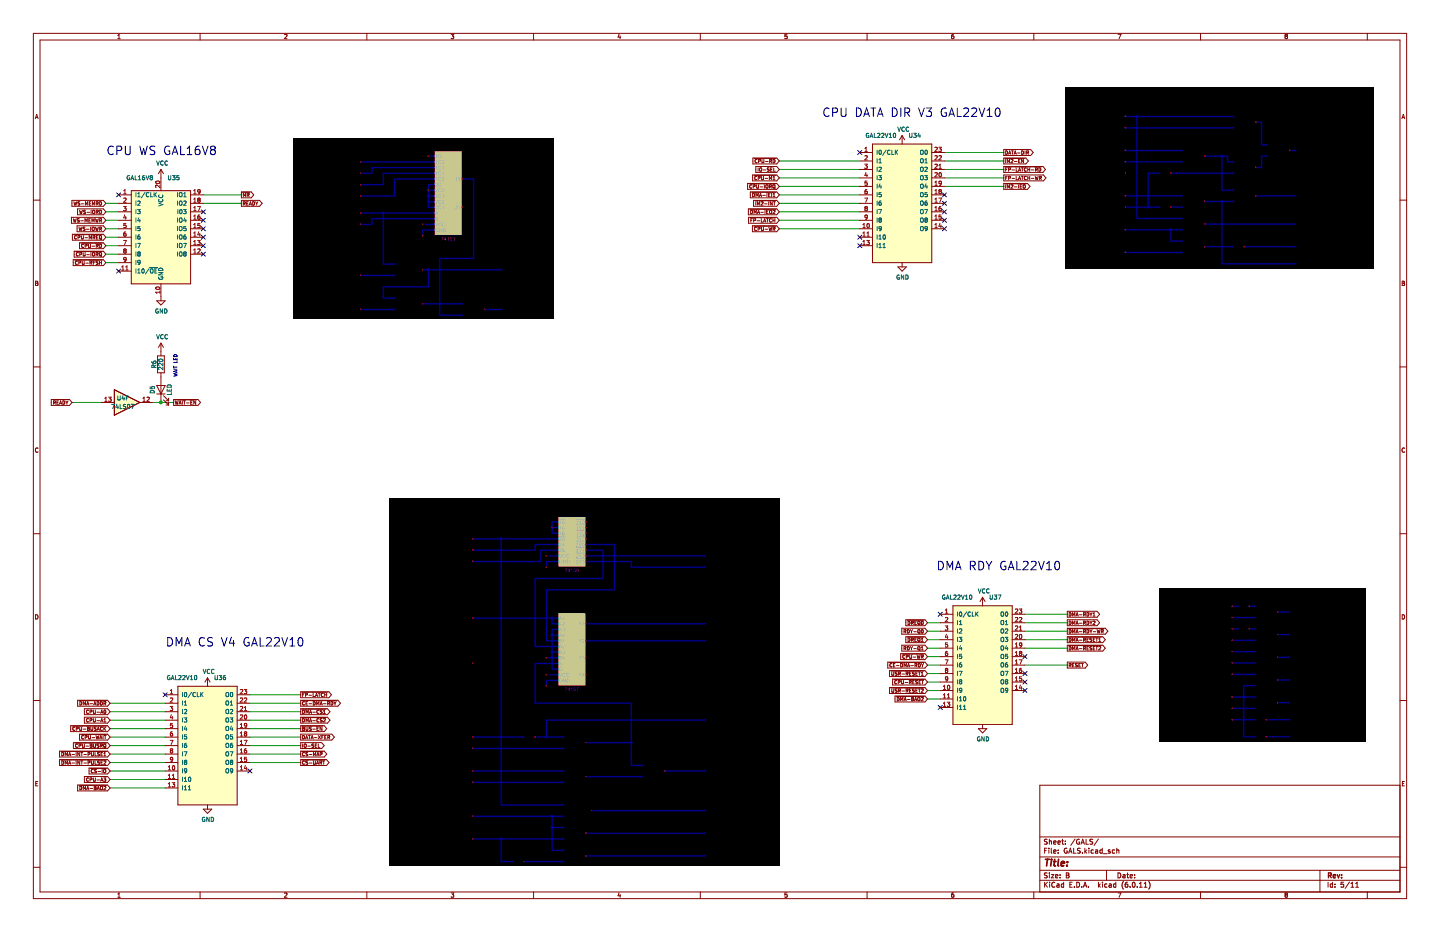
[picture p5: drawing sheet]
(kicad_sch (version 20211123) (generator eeschema)

 (paper "B")

 (lib_symbols
  (symbol "74xx:74LS07" (pin_names (offset 1.016)) (in_bom yes) (on_board yes)
   (property "Reference" "U" (id 0) (at 0 1.27 0) (effects (font (size 1.27 1.27))))
   (property "Value" "74LS07" (id 1) (at 0 -1.27 0) (effects (font (size 1.27 1.27))))
   (property "Footprint" "" (id 2) (at 0 0 0) (effects (font (size 1.27 1.27)) hide))
   (property "Datasheet" "www.ti.com/lit/ds/symlink/sn74ls07.pdf" (id 3) (at 0 0 0) (effects (font (size 1.27 1.27)) hide))
   (property "ki_locked" "" (id 4) (at 0 0 0) (effects (font (size 1.27 1.27))))
   (symbol "74LS07_1_0"
    (polyline (pts (xy -3.81 3.81) (xy -3.81 -3.81) (xy 3.81 0) (xy -3.81 3.81)) (stroke (width 0.254) (type default) (color 0 0 0 0)) (fill (type background)))
    (pin input line (at -7.62 0 0) (length 3.81) (name "~" (effects (font (size 1.27 1.27)))) (number "1" (effects (font (size 1.27 1.27)))))
    (pin open_collector line (at 7.62 0 180) (length 3.81) (name "~" (effects (font (size 1.27 1.27)))) (number "2" (effects (font (size 1.27 1.27))))))
   (symbol "74LS07_2_0"
    (polyline (pts (xy -3.81 3.81) (xy -3.81 -3.81) (xy 3.81 0) (xy -3.81 3.81)) (stroke (width 0.254) (type default) (color 0 0 0 0)) (fill (type background)))
    (pin input line (at -7.62 0 0) (length 3.81) (name "~" (effects (font (size 1.27 1.27)))) (number "3" (effects (font (size 1.27 1.27)))))
    (pin open_collector line (at 7.62 0 180) (length 3.81) (name "~" (effects (font (size 1.27 1.27)))) (number "4" (effects (font (size 1.27 1.27))))))
   (symbol "74LS07_3_0"
    (polyline (pts (xy -3.81 3.81) (xy -3.81 -3.81) (xy 3.81 0) (xy -3.81 3.81)) (stroke (width 0.254) (type default) (color 0 0 0 0)) (fill (type background)))
    (pin input line (at -7.62 0 0) (length 3.81) (name "~" (effects (font (size 1.27 1.27)))) (number "5" (effects (font (size 1.27 1.27)))))
    (pin open_collector line (at 7.62 0 180) (length 3.81) (name "~" (effects (font (size 1.27 1.27)))) (number "6" (effects (font (size 1.27 1.27))))))
   (symbol "74LS07_4_0"
    (polyline (pts (xy -3.81 3.81) (xy -3.81 -3.81) (xy 3.81 0) (xy -3.81 3.81)) (stroke (width 0.254) (type default) (color 0 0 0 0)) (fill (type background)))
    (pin open_collector line (at 7.62 0 180) (length 3.81) (name "~" (effects (font (size 1.27 1.27)))) (number "8" (effects (font (size 1.27 1.27)))))
    (pin input line (at -7.62 0 0) (length 3.81) (name "~" (effects (font (size 1.27 1.27)))) (number "9" (effects (font (size 1.27 1.27))))))
   (symbol "74LS07_5_0"
    (polyline (pts (xy -3.81 3.81) (xy -3.81 -3.81) (xy 3.81 0) (xy -3.81 3.81)) (stroke (width 0.254) (type default) (color 0 0 0 0)) (fill (type background)))
    (pin open_collector line (at 7.62 0 180) (length 3.81) (name "~" (effects (font (size 1.27 1.27)))) (number "10" (effects (font (size 1.27 1.27)))))
    (pin input line (at -7.62 0 0) (length 3.81) (name "~" (effects (font (size 1.27 1.27)))) (number "11" (effects (font (size 1.27 1.27))))))
   (symbol "74LS07_6_0"
    (polyline (pts (xy -3.81 3.81) (xy -3.81 -3.81) (xy 3.81 0) (xy -3.81 3.81)) (stroke (width 0.254) (type default) (color 0 0 0 0)) (fill (type background)))
    (pin open_collector line (at 7.62 0 180) (length 3.81) (name "~" (effects (font (size 1.27 1.27)))) (number "12" (effects (font (size 1.27 1.27)))))
    (pin input line (at -7.62 0 0) (length 3.81) (name "~" (effects (font (size 1.27 1.27)))) (number "13" (effects (font (size 1.27 1.27))))))
   (symbol "74LS07_7_0"
    (pin power_in line (at 0 12.7 270) (length 5.08) (name "VCC" (effects (font (size 1.27 1.27)))) (number "14" (effects (font (size 1.27 1.27)))))
    (pin power_in line (at 0 -12.7 90) (length 5.08) (name "GND" (effects (font (size 1.27 1.27)))) (number "7" (effects (font (size 1.27 1.27))))))
   (symbol "74LS07_7_1"
    (rectangle (start -5.08 7.62) (end 5.08 -7.62) (stroke (width 0.254) (type default) (color 0 0 0 0)) (fill (type background)))))
  (symbol "Device:LED" (pin_numbers hide) (pin_names (offset 1.016) hide) (in_bom yes) (on_board yes)
   (property "Reference" "D" (id 0) (at 0 2.54 0) (effects (font (size 1.27 1.27))))
   (property "Value" "LED" (id 1) (at 0 -2.54 0) (effects (font (size 1.27 1.27))))
   (property "Footprint" "" (id 2) (at 0 0 0) (effects (font (size 1.27 1.27)) hide))
   (property "Datasheet" "~" (id 3) (at 0 0 0) (effects (font (size 1.27 1.27)) hide))
   (symbol "LED_0_1"
    (polyline (pts (xy -1.27 -1.27) (xy -1.27 1.27)) (stroke (width 0.254) (type default) (color 0 0 0 0)) (fill (type none)))
    (polyline (pts (xy -1.27 0) (xy 1.27 0)) (stroke (width 0) (type default) (color 0 0 0 0)) (fill (type none)))
    (polyline (pts (xy 1.27 -1.27) (xy 1.27 1.27) (xy -1.27 0) (xy 1.27 -1.27)) (stroke (width 0.254) (type default) (color 0 0 0 0)) (fill (type none)))
    (polyline (pts (xy -3.048 -0.762) (xy -4.572 -2.286) (xy -3.81 -2.286) (xy -4.572 -2.286) (xy -4.572 -1.524)) (stroke (width 0) (type default) (color 0 0 0 0)) (fill (type none)))
    (polyline (pts (xy -1.778 -0.762) (xy -3.302 -2.286) (xy -2.54 -2.286) (xy -3.302 -2.286) (xy -3.302 -1.524)) (stroke (width 0) (type default) (color 0 0 0 0)) (fill (type none))))
   (symbol "LED_1_1"
    (pin passive line (at -3.81 0 0) (length 2.54) (name "K" (effects (font (size 1.27 1.27)))) (number "1" (effects (font (size 1.27 1.27)))))
    (pin passive line (at 3.81 0 180) (length 2.54) (name "A" (effects (font (size 1.27 1.27)))) (number "2" (effects (font (size 1.27 1.27)))))))
  (symbol "Device:R" (pin_numbers hide) (pin_names (offset 0)) (in_bom yes) (on_board yes)
   (property "Reference" "R" (id 0) (at 2.032 0 90) (effects (font (size 1.27 1.27))))
   (property "Value" "R" (id 1) (at 0 0 90) (effects (font (size 1.27 1.27))))
   (property "Footprint" "" (id 2) (at -1.778 0 90) (effects (font (size 1.27 1.27)) hide))
   (property "Datasheet" "~" (id 3) (at 0 0 0) (effects (font (size 1.27 1.27)) hide))
   (symbol "R_0_1"
    (rectangle (start -1.016 -2.54) (end 1.016 2.54) (stroke (width 0.254) (type default) (color 0 0 0 0)) (fill (type none))))
   (symbol "R_1_1"
    (pin passive line (at 0 3.81 270) (length 1.27) (name "~" (effects (font (size 1.27 1.27)))) (number "1" (effects (font (size 1.27 1.27)))))
    (pin passive line (at 0 -3.81 90) (length 1.27) (name "~" (effects (font (size 1.27 1.27)))) (number "2" (effects (font (size 1.27 1.27)))))))
  (symbol "Logic_Programmable:GAL16V8" (pin_names (offset 1.016)) (in_bom yes) (on_board yes)
   (property "Reference" "U" (id 0) (at -8.89 16.51 0) (effects (font (size 1.27 1.27)) (justify left)))
   (property "Value" "GAL16V8" (id 1) (at 1.27 16.51 0) (effects (font (size 1.27 1.27)) (justify left)))
   (property "Footprint" "" (id 2) (at 0 0 0) (effects (font (size 1.27 1.27)) hide))
   (property "Datasheet" "" (id 3) (at 0 0 0) (effects (font (size 1.27 1.27)) hide))
   (symbol "GAL16V8_0_0"
    (pin power_in line (at 0 -17.78 90) (length 3.81) (name "GND" (effects (font (size 1.27 1.27)))) (number "10" (effects (font (size 1.27 1.27)))))
    (pin power_in line (at 0 17.78 270) (length 3.81) (name "VCC" (effects (font (size 1.27 1.27)))) (number "20" (effects (font (size 1.27 1.27))))))
   (symbol "GAL16V8_0_1"
    (rectangle (start -8.89 13.97) (end 8.89 -13.97) (stroke (width 0.254) (type default) (color 0 0 0 0)) (fill (type background))))
   (symbol "GAL16V8_1_1"
    (pin input line (at -12.7 12.7 0) (length 3.81) (name "I1/CLK" (effects (font (size 1.27 1.27)))) (number "1" (effects (font (size 1.27 1.27)))))
    (pin input line (at -12.7 -10.16 0) (length 3.81) (name "I10/~{OE}" (effects (font (size 1.27 1.27)))) (number "11" (effects (font (size 1.27 1.27)))))
    (pin tri_state line (at 12.7 -5.08 180) (length 3.81) (name "IO8" (effects (font (size 1.27 1.27)))) (number "12" (effects (font (size 1.27 1.27)))))
    (pin tri_state line (at 12.7 -2.54 180) (length 3.81) (name "IO7" (effects (font (size 1.27 1.27)))) (number "13" (effects (font (size 1.27 1.27)))))
    (pin tri_state line (at 12.7 0 180) (length 3.81) (name "IO6" (effects (font (size 1.27 1.27)))) (number "14" (effects (font (size 1.27 1.27)))))
    (pin tri_state line (at 12.7 2.54 180) (length 3.81) (name "IO5" (effects (font (size 1.27 1.27)))) (number "15" (effects (font (size 1.27 1.27)))))
    (pin tri_state line (at 12.7 5.08 180) (length 3.81) (name "IO4" (effects (font (size 1.27 1.27)))) (number "16" (effects (font (size 1.27 1.27)))))
    (pin tri_state line (at 12.7 7.62 180) (length 3.81) (name "I03" (effects (font (size 1.27 1.27)))) (number "17" (effects (font (size 1.27 1.27)))))
    (pin tri_state line (at 12.7 10.16 180) (length 3.81) (name "IO2" (effects (font (size 1.27 1.27)))) (number "18" (effects (font (size 1.27 1.27)))))
    (pin tri_state line (at 12.7 12.7 180) (length 3.81) (name "IO1" (effects (font (size 1.27 1.27)))) (number "19" (effects (font (size 1.27 1.27)))))
    (pin input line (at -12.7 10.16 0) (length 3.81) (name "I2" (effects (font (size 1.27 1.27)))) (number "2" (effects (font (size 1.27 1.27)))))
    (pin input line (at -12.7 7.62 0) (length 3.81) (name "I3" (effects (font (size 1.27 1.27)))) (number "3" (effects (font (size 1.27 1.27)))))
    (pin input line (at -12.7 5.08 0) (length 3.81) (name "I4" (effects (font (size 1.27 1.27)))) (number "4" (effects (font (size 1.27 1.27)))))
    (pin input line (at -12.7 2.54 0) (length 3.81) (name "I5" (effects (font (size 1.27 1.27)))) (number "5" (effects (font (size 1.27 1.27)))))
    (pin input line (at -12.7 0 0) (length 3.81) (name "I6" (effects (font (size 1.27 1.27)))) (number "6" (effects (font (size 1.27 1.27)))))
    (pin input line (at -12.7 -2.54 0) (length 3.81) (name "I7" (effects (font (size 1.27 1.27)))) (number "7" (effects (font (size 1.27 1.27)))))
    (pin input line (at -12.7 -5.08 0) (length 3.81) (name "I8" (effects (font (size 1.27 1.27)))) (number "8" (effects (font (size 1.27 1.27)))))
    (pin input line (at -12.7 -7.62 0) (length 3.81) (name "I9" (effects (font (size 1.27 1.27)))) (number "9" (effects (font (size 1.27 1.27)))))))
  (symbol "gal22v10:GAL22V10" (pin_names (offset 1.016)) (in_bom yes) (on_board yes)
   (property "Reference" "U" (id 0) (at -8.89 19.05 0) (effects (font (size 1.27 1.27)) (justify left)))
   (property "Value" "GAL22V10" (id 1) (at -1.27 19.05 0) (effects (font (size 1.27 1.27)) (justify left)))
   (property "Footprint" "" (id 2) (at 0 0 0) (effects (font (size 1.27 1.27)) hide))
   (property "Datasheet" "" (id 3) (at 0 0 0) (effects (font (size 1.27 1.27)) hide))
   (symbol "GAL22V10_0_1"
    (rectangle (start -8.89 -17.78) (end 8.89 17.78) (stroke (width 0.254) (type default) (color 0 0 0 0)) (fill (type background))))
   (symbol "GAL22V10_1_1"
    (pin input line (at -12.7 15.24 0) (length 3.81) (name "I0/CLK" (effects (font (size 1.27 1.27)))) (number "1" (effects (font (size 1.27 1.27)))))
    (pin input line (at -12.7 -7.62 0) (length 3.81) (name "I9" (effects (font (size 1.27 1.27)))) (number "10" (effects (font (size 1.27 1.27)))))
    (pin input line (at -12.7 -10.16 0) (length 3.81) (name "I10" (effects (font (size 1.27 1.27)))) (number "11" (effects (font (size 1.27 1.27)))))
    (pin power_in line (at 0 -17.78 90) (length 0) hide (name "GND" (effects (font (size 1.27 1.27)))) (number "12" (effects (font (size 1.27 1.27)))))
    (pin input line (at -12.7 -12.7 0) (length 3.81) (name "I11" (effects (font (size 1.27 1.27)))) (number "13" (effects (font (size 1.27 1.27)))))
    (pin output line (at 12.7 -7.62 180) (length 3.81) (name "O9" (effects (font (size 1.27 1.27)))) (number "14" (effects (font (size 1.27 1.27)))))
    (pin output line (at 12.7 -5.08 180) (length 3.81) (name "O8" (effects (font (size 1.27 1.27)))) (number "15" (effects (font (size 1.27 1.27)))))
    (pin output line (at 12.7 -2.54 180) (length 3.81) (name "O7" (effects (font (size 1.27 1.27)))) (number "16" (effects (font (size 1.27 1.27)))))
    (pin output line (at 12.7 0 180) (length 3.81) (name "O6" (effects (font (size 1.27 1.27)))) (number "17" (effects (font (size 1.27 1.27)))))
    (pin output line (at 12.7 2.54 180) (length 3.81) (name "O5" (effects (font (size 1.27 1.27)))) (number "18" (effects (font (size 1.27 1.27)))))
    (pin output line (at 12.7 5.08 180) (length 3.81) (name "O4" (effects (font (size 1.27 1.27)))) (number "19" (effects (font (size 1.27 1.27)))))
    (pin input line (at -12.7 12.7 0) (length 3.81) (name "I1" (effects (font (size 1.27 1.27)))) (number "2" (effects (font (size 1.27 1.27)))))
    (pin output line (at 12.7 7.62 180) (length 3.81) (name "O3" (effects (font (size 1.27 1.27)))) (number "20" (effects (font (size 1.27 1.27)))))
    (pin output line (at 12.7 10.16 180) (length 3.81) (name "O2" (effects (font (size 1.27 1.27)))) (number "21" (effects (font (size 1.27 1.27)))))
    (pin output line (at 12.7 12.7 180) (length 3.81) (name "O1" (effects (font (size 1.27 1.27)))) (number "22" (effects (font (size 1.27 1.27)))))
    (pin output line (at 12.7 15.24 180) (length 3.81) (name "O0" (effects (font (size 1.27 1.27)))) (number "23" (effects (font (size 1.27 1.27)))))
    (pin power_in line (at 0 17.78 270) (length 0) hide (name "VCC" (effects (font (size 1.27 1.27)))) (number "24" (effects (font (size 1.27 1.27)))))
    (pin input line (at -12.7 10.16 0) (length 3.81) (name "I2" (effects (font (size 1.27 1.27)))) (number "3" (effects (font (size 1.27 1.27)))))
    (pin input line (at -12.7 7.62 0) (length 3.81) (name "I3" (effects (font (size 1.27 1.27)))) (number "4" (effects (font (size 1.27 1.27)))))
    (pin input line (at -12.7 5.08 0) (length 3.81) (name "I4" (effects (font (size 1.27 1.27)))) (number "5" (effects (font (size 1.27 1.27)))))
    (pin input line (at -12.7 2.54 0) (length 3.81) (name "I5" (effects (font (size 1.27 1.27)))) (number "6" (effects (font (size 1.27 1.27)))))
    (pin input line (at -12.7 0 0) (length 3.81) (name "I6" (effects (font (size 1.27 1.27)))) (number "7" (effects (font (size 1.27 1.27)))))
    (pin input line (at -12.7 -2.54 0) (length 3.81) (name "I7" (effects (font (size 1.27 1.27)))) (number "8" (effects (font (size 1.27 1.27)))))
    (pin input line (at -12.7 -5.08 0) (length 3.81) (name "I8" (effects (font (size 1.27 1.27)))) (number "9" (effects (font (size 1.27 1.27)))))))
  (symbol "power:GND" (power) (pin_names (offset 0)) (in_bom yes) (on_board yes)
   (property "Reference" "#PWR" (id 0) (at 0 -6.35 0) (effects (font (size 1.27 1.27)) hide))
   (property "Value" "GND" (id 1) (at 0 -3.81 0) (effects (font (size 1.27 1.27))))
   (property "Footprint" "" (id 2) (at 0 0 0) (effects (font (size 1.27 1.27)) hide))
   (property "Datasheet" "" (id 3) (at 0 0 0) (effects (font (size 1.27 1.27)) hide))
   (symbol "GND_0_1"
    (polyline (pts (xy 0 0) (xy 0 -1.27) (xy 1.27 -1.27) (xy 0 -2.54) (xy -1.27 -1.27) (xy 0 -1.27)) (stroke (width 0) (type default) (color 0 0 0 0)) (fill (type none))))
   (symbol "GND_1_1"
    (pin power_in line (at 0 0 270) (length 0) hide (name "GND" (effects (font (size 1.27 1.27)))) (number "1" (effects (font (size 1.27 1.27)))))))
  (symbol "power:VCC" (power) (pin_names (offset 0)) (in_bom yes) (on_board yes)
   (property "Reference" "#PWR" (id 0) (at 0 -3.81 0) (effects (font (size 1.27 1.27)) hide))
   (property "Value" "VCC" (id 1) (at 0 3.81 0) (effects (font (size 1.27 1.27))))
   (property "Footprint" "" (id 2) (at 0 0 0) (effects (font (size 1.27 1.27)) hide))
   (property "Datasheet" "" (id 3) (at 0 0 0) (effects (font (size 1.27 1.27)) hide))
   (symbol "VCC_0_1"
    (polyline (pts (xy -0.762 1.27) (xy 0 2.54)) (stroke (width 0) (type default) (color 0 0 0 0)) (fill (type none)))
    (polyline (pts (xy 0 0) (xy 0 2.54)) (stroke (width 0) (type default) (color 0 0 0 0)) (fill (type none)))
    (polyline (pts (xy 0 2.54) (xy 0.762 1.27)) (stroke (width 0) (type default) (color 0 0 0 0)) (fill (type none))))
   (symbol "VCC_1_1"
    (pin power_in line (at 0 0 90) (length 0) hide (name "VCC" (effects (font (size 1.27 1.27)))) (number "1" (effects (font (size 1.27 1.27))))))))

 (junction (at 48.26 120.65) (diameter 0) (color 0 0 0 0))

 (no_connect (at 35.56 58.42))
 (no_connect (at 281.94 212.09))
 (no_connect (at 257.81 73.66))
 (no_connect (at 60.96 76.2))
 (no_connect (at 74.93 231.14))
 (no_connect (at 307.34 196.85))
 (no_connect (at 283.21 63.5))
 (no_connect (at 257.81 45.72))
 (no_connect (at 49.53 208.28))
 (no_connect (at 60.96 71.12))
 (no_connect (at 307.34 204.47))
 (no_connect (at 283.21 58.42))
 (no_connect (at 60.96 73.66))
 (no_connect (at 35.56 81.28))
 (no_connect (at 60.96 66.04))
 (no_connect (at 307.34 207.01))
 (no_connect (at 257.81 71.12))
 (no_connect (at 283.21 68.58))
 (no_connect (at 283.21 66.04))
 (no_connect (at 307.34 201.93))
 (no_connect (at 283.21 60.96))
 (no_connect (at 281.94 184.15))
 (no_connect (at 60.96 63.5))
 (no_connect (at 60.96 68.58))

 (wire (pts (xy 74.93 223.52) (xy 90.17 223.52)) (stroke (width 0) (type default) (color 0 0 0 0)))
 (wire (pts (xy 233.68 50.8) (xy 257.81 50.8)) (stroke (width 0) (type default) (color 0 0 0 0)))
 (wire (pts (xy 307.34 184.15) (xy 320.04 184.15)) (stroke (width 0) (type default) (color 0 0 0 0)))
 (wire (pts (xy 74.93 208.28) (xy 90.17 208.28)) (stroke (width 0) (type default) (color 0 0 0 0)))
 (wire (pts (xy 278.13 189.23) (xy 281.94 189.23)) (stroke (width 0) (type default) (color 0 0 0 0)))
 (wire (pts (xy 74.93 218.44) (xy 90.17 218.44)) (stroke (width 0) (type default) (color 0 0 0 0)))
 (wire (pts (xy 74.93 215.9) (xy 90.17 215.9)) (stroke (width 0) (type default) (color 0 0 0 0)))
 (wire (pts (xy 233.68 66.04) (xy 257.81 66.04)) (stroke (width 0) (type default) (color 0 0 0 0)))
 (wire (pts (xy 307.34 194.31) (xy 320.04 194.31)) (stroke (width 0) (type default) (color 0 0 0 0)))
 (wire (pts (xy 31.75 60.96) (xy 35.56 60.96)) (stroke (width 0) (type default) (color 0 0 0 0)))
 (wire (pts (xy 45.72 120.65) (xy 48.26 120.65)) (stroke (width 0) (type default) (color 0 0 0 0)))
 (wire (pts (xy 74.93 210.82) (xy 90.17 210.82)) (stroke (width 0) (type default) (color 0 0 0 0)))
 (wire (pts (xy 283.21 45.72) (xy 300.99 45.72)) (stroke (width 0) (type default) (color 0 0 0 0)))
 (wire (pts (xy 257.81 58.42) (xy 233.68 58.42)) (stroke (width 0) (type default) (color 0 0 0 0)))
 (wire (pts (xy 33.02 213.36) (xy 49.53 213.36)) (stroke (width 0) (type default) (color 0 0 0 0)))
 (wire (pts (xy 60.96 60.96) (xy 72.39 60.96)) (stroke (width 0) (type default) (color 0 0 0 0)))
 (wire (pts (xy 307.34 191.77) (xy 320.04 191.77)) (stroke (width 0) (type default) (color 0 0 0 0)))
 (wire (pts (xy 233.68 48.26) (xy 257.81 48.26)) (stroke (width 0) (type default) (color 0 0 0 0)))
 (wire (pts (xy 278.13 201.93) (xy 281.94 201.93)) (stroke (width 0) (type default) (color 0 0 0 0)))
 (wire (pts (xy 278.13 186.69) (xy 281.94 186.69)) (stroke (width 0) (type default) (color 0 0 0 0)))
 (wire (pts (xy 33.02 220.98) (xy 49.53 220.98)) (stroke (width 0) (type default) (color 0 0 0 0)))
 (wire (pts (xy 307.34 199.39) (xy 320.04 199.39)) (stroke (width 0) (type default) (color 0 0 0 0)))
 (wire (pts (xy 33.02 210.82) (xy 49.53 210.82)) (stroke (width 0) (type default) (color 0 0 0 0)))
 (wire (pts (xy 278.13 191.77) (xy 281.94 191.77)) (stroke (width 0) (type default) (color 0 0 0 0)))
 (wire (pts (xy 257.81 68.58) (xy 233.68 68.58)) (stroke (width 0) (type default) (color 0 0 0 0)))
 (wire (pts (xy 31.75 76.2) (xy 35.56 76.2)) (stroke (width 0) (type default) (color 0 0 0 0)))
 (wire (pts (xy 283.21 53.34) (xy 300.99 53.34)) (stroke (width 0) (type default) (color 0 0 0 0)))
 (wire (pts (xy 233.68 55.88) (xy 257.81 55.88)) (stroke (width 0) (type default) (color 0 0 0 0)))
 (wire (pts (xy 33.02 226.06) (xy 49.53 226.06)) (stroke (width 0) (type default) (color 0 0 0 0)))
 (wire (pts (xy 21.59 120.65) (xy 30.48 120.65)) (stroke (width 0) (type default) (color 0 0 0 0)))
 (wire (pts (xy 33.02 236.22) (xy 49.53 236.22)) (stroke (width 0) (type default) (color 0 0 0 0)))
 (wire (pts (xy 283.21 48.26) (xy 300.99 48.26)) (stroke (width 0) (type default) (color 0 0 0 0)))
 (wire (pts (xy 52.07 120.65) (xy 48.26 120.65)) (stroke (width 0) (type default) (color 0 0 0 0)))
 (wire (pts (xy 283.21 50.8) (xy 300.99 50.8)) (stroke (width 0) (type default) (color 0 0 0 0)))
 (wire (pts (xy 278.13 207.01) (xy 281.94 207.01)) (stroke (width 0) (type default) (color 0 0 0 0)))
 (wire (pts (xy 33.02 233.68) (xy 49.53 233.68)) (stroke (width 0) (type default) (color 0 0 0 0)))
 (wire (pts (xy 307.34 189.23) (xy 320.04 189.23)) (stroke (width 0) (type default) (color 0 0 0 0)))
 (wire (pts (xy 74.93 226.06) (xy 90.17 226.06)) (stroke (width 0) (type default) (color 0 0 0 0)))
 (wire (pts (xy 33.02 215.9) (xy 49.53 215.9)) (stroke (width 0) (type default) (color 0 0 0 0)))
 (wire (pts (xy 33.02 218.44) (xy 49.53 218.44)) (stroke (width 0) (type default) (color 0 0 0 0)))
 (wire (pts (xy 31.75 68.58) (xy 35.56 68.58)) (stroke (width 0) (type default) (color 0 0 0 0)))
 (wire (pts (xy 31.75 63.5) (xy 35.56 63.5)) (stroke (width 0) (type default) (color 0 0 0 0)))
 (wire (pts (xy 33.02 228.6) (xy 49.53 228.6)) (stroke (width 0) (type default) (color 0 0 0 0)))
 (wire (pts (xy 300.99 55.88) (xy 283.21 55.88)) (stroke (width 0) (type default) (color 0 0 0 0)))
 (wire (pts (xy 281.94 199.39) (xy 278.13 199.39)) (stroke (width 0) (type default) (color 0 0 0 0)))
 (wire (pts (xy 278.13 194.31) (xy 281.94 194.31)) (stroke (width 0) (type default) (color 0 0 0 0)))
 (wire (pts (xy 278.13 204.47) (xy 281.94 204.47)) (stroke (width 0) (type default) (color 0 0 0 0)))
 (wire (pts (xy 31.75 73.66) (xy 35.56 73.66)) (stroke (width 0) (type default) (color 0 0 0 0)))
 (wire (pts (xy 31.75 71.12) (xy 35.56 71.12)) (stroke (width 0) (type default) (color 0 0 0 0)))
 (wire (pts (xy 60.96 58.42) (xy 72.39 58.42)) (stroke (width 0) (type default) (color 0 0 0 0)))
 (wire (pts (xy 74.93 220.98) (xy 90.17 220.98)) (stroke (width 0) (type default) (color 0 0 0 0)))
 (wire (pts (xy 74.93 213.36) (xy 90.17 213.36)) (stroke (width 0) (type default) (color 0 0 0 0)))
 (wire (pts (xy 74.93 228.6) (xy 90.17 228.6)) (stroke (width 0) (type default) (color 0 0 0 0)))
 (wire (pts (xy 233.68 60.96) (xy 257.81 60.96)) (stroke (width 0) (type default) (color 0 0 0 0)))
 (wire (pts (xy 233.68 53.34) (xy 257.81 53.34)) (stroke (width 0) (type default) (color 0 0 0 0)))
 (wire (pts (xy 33.02 223.52) (xy 49.53 223.52)) (stroke (width 0) (type default) (color 0 0 0 0)))
 (wire (pts (xy 307.34 186.69) (xy 320.04 186.69)) (stroke (width 0) (type default) (color 0 0 0 0)))
 (wire (pts (xy 233.68 63.5) (xy 257.81 63.5)) (stroke (width 0) (type default) (color 0 0 0 0)))
 (wire (pts (xy 31.75 66.04) (xy 35.56 66.04)) (stroke (width 0) (type default) (color 0 0 0 0)))
 (wire (pts (xy 278.13 209.55) (xy 281.94 209.55)) (stroke (width 0) (type default) (color 0 0 0 0)))
 (wire (pts (xy 31.75 78.74) (xy 35.56 78.74)) (stroke (width 0) (type default) (color 0 0 0 0)))
 (wire (pts (xy 278.13 196.85) (xy 281.94 196.85)) (stroke (width 0) (type default) (color 0 0 0 0)))
 (wire (pts (xy 33.02 231.14) (xy 49.53 231.14)) (stroke (width 0) (type default) (color 0 0 0 0)))

 (image (at 365.76 53.34)
  (data))
 (image (at 175.26 204.47)
  (data))
 (image (at 127 68.58)
  (data))
 (image (at 378.46 199.39)
  (data))

 (text "DMA CS V4 GAL22V10" (at 49.53 194.31 0) (effects (font (size 2.54 2.54)) (justify left bottom)))
 (text "DMA RDY GAL22V10" (at 280.67 171.45 0) (effects (font (size 2.54 2.54)) (justify left bottom)))
 (text "CPU WS GAL16V8" (at 31.75 46.99 0) (effects (font (size 2.54 2.54)) (justify left bottom)))
 (text "CPU DATA DIR V3 GAL22V10" (at 246.38 35.56 0) (effects (font (size 2.54 2.54)) (justify left bottom)))
 (text "WAIT LED" (at 53.34 113.03 90) (effects (font (size 1.016 1.016)) (justify left bottom)))

 (global_label "~{CPU-BUSRQ}" (shape input) (at 33.02 223.52 180) (fields_autoplaced) (effects (font (size 1.016 1.016)) (justify right))
  (property "Intersheet References" "${INTERSHEET_REFS}" (id 0) (at 0 0 0) (effects (font (size 1.27 1.27)) hide)))
 (global_label "~{USR-RESET2}" (shape input) (at 278.13 207.01 180) (fields_autoplaced) (effects (font (size 1.016 1.016)) (justify right))
  (property "Intersheet References" "${INTERSHEET_REFS}" (id 0) (at 0 0 0) (effects (font (size 1.27 1.27)) hide)))
 (global_label "~{CE-DMA-RDY}" (shape input) (at 278.13 199.39 180) (fields_autoplaced) (effects (font (size 1.016 1.016)) (justify right))
  (property "Intersheet References" "${INTERSHEET_REFS}" (id 0) (at 0 0 0) (effects (font (size 1.27 1.27)) hide)))
 (global_label "~{DMA-RESET1}" (shape output) (at 320.04 191.77 0) (fields_autoplaced) (effects (font (size 1.016 1.016)) (justify left))
  (property "Intersheet References" "${INTERSHEET_REFS}" (id 0) (at 0 0 0) (effects (font (size 1.27 1.27)) hide)))
 (global_label "RESET" (shape output) (at 320.04 199.39 0) (fields_autoplaced) (effects (font (size 1.016 1.016)) (justify left))
  (property "Intersheet References" "${INTERSHEET_REFS}" (id 0) (at 0 0 0) (effects (font (size 1.27 1.27)) hide)))
 (global_label "~{FP-LATCH}" (shape output) (at 90.17 208.28 0) (fields_autoplaced) (effects (font (size 1.016 1.016)) (justify left))
  (property "Intersheet References" "${INTERSHEET_REFS}" (id 0) (at 0 0 0) (effects (font (size 1.27 1.27)) hide)))
 (global_label "~{CS-IO}" (shape input) (at 33.02 231.14 180) (fields_autoplaced) (effects (font (size 1.016 1.016)) (justify right))
  (property "Intersheet References" "${INTERSHEET_REFS}" (id 0) (at 0 0 0) (effects (font (size 1.27 1.27)) hide)))
 (global_label "~{BUS-EN}" (shape output) (at 90.17 218.44 0) (fields_autoplaced) (effects (font (size 1.016 1.016)) (justify left))
  (property "Intersheet References" "${INTERSHEET_REFS}" (id 0) (at 0 0 0) (effects (font (size 1.27 1.27)) hide)))
 (global_label "RDY-Q0" (shape input) (at 278.13 189.23 180) (fields_autoplaced) (effects (font (size 1.016 1.016)) (justify right))
  (property "Intersheet References" "${INTERSHEET_REFS}" (id 0) (at 0 0 0) (effects (font (size 1.27 1.27)) hide)))
 (global_label "~{IM2-INT}" (shape input) (at 233.68 60.96 180) (fields_autoplaced) (effects (font (size 1.016 1.016)) (justify right))
  (property "Intersheet References" "${INTERSHEET_REFS}" (id 0) (at 0 0 0) (effects (font (size 1.27 1.27)) hide)))
 (global_label "READY" (shape input) (at 21.59 120.65 180) (fields_autoplaced) (effects (font (size 1.016 1.016)) (justify right))
  (property "Intersheet References" "${INTERSHEET_REFS}" (id 0) (at 0 0 0) (effects (font (size 1.27 1.27)) hide)))
 (global_label "~{DMA-ADDR}" (shape input) (at 33.02 210.82 180) (fields_autoplaced) (effects (font (size 1.016 1.016)) (justify right))
  (property "Intersheet References" "${INTERSHEET_REFS}" (id 0) (at 0 0 0) (effects (font (size 1.27 1.27)) hide)))
 (global_label "~{CS-MAP}" (shape output) (at 90.17 226.06 0) (fields_autoplaced) (effects (font (size 1.016 1.016)) (justify left))
  (property "Intersheet References" "${INTERSHEET_REFS}" (id 0) (at 0 0 0) (effects (font (size 1.27 1.27)) hide)))
 (global_label "~{DMA-BAO2}" (shape input) (at 33.02 236.22 180) (fields_autoplaced) (effects (font (size 1.016 1.016)) (justify right))
  (property "Intersheet References" "${INTERSHEET_REFS}" (id 0) (at 22.9359 236.1565 0) (effects (font (size 1.016 1.016)) (justify right) hide)))
 (global_label "~{CS-UART}" (shape output) (at 90.17 228.6 0) (fields_autoplaced) (effects (font (size 1.016 1.016)) (justify left))
  (property "Intersheet References" "${INTERSHEET_REFS}" (id 0) (at 0 0 0) (effects (font (size 1.27 1.27)) hide)))
 (global_label "~{DMA-IEI1}" (shape input) (at 233.68 58.42 180) (fields_autoplaced) (effects (font (size 1.016 1.016)) (justify right))
  (property "Intersheet References" "${INTERSHEET_REFS}" (id 0) (at 0 0 0) (effects (font (size 1.27 1.27)) hide)))
 (global_label "~{DMA-RDY-WR}" (shape output) (at 320.04 189.23 0) (fields_autoplaced) (effects (font (size 1.016 1.016)) (justify left))
  (property "Intersheet References" "${INTERSHEET_REFS}" (id 0) (at 0 0 0) (effects (font (size 1.27 1.27)) hide)))
 (global_label "~{CPU-RD}" (shape input) (at 31.75 73.66 180) (fields_autoplaced) (effects (font (size 1.016 1.016)) (justify right))
  (property "Intersheet References" "${INTERSHEET_REFS}" (id 0) (at 0 0 0) (effects (font (size 1.27 1.27)) hide)))
 (global_label "~{DMA-INT-PULSE1}" (shape input) (at 33.02 226.06 180) (fields_autoplaced) (effects (font (size 1.016 1.016)) (justify right))
  (property "Intersheet References" "${INTERSHEET_REFS}" (id 0) (at 0 0 0) (effects (font (size 1.27 1.27)) hide)))
 (global_label "WS-MEMWR" (shape input) (at 31.75 66.04 180) (fields_autoplaced) (effects (font (size 1.016 1.016)) (justify right))
  (property "Intersheet References" "${INTERSHEET_REFS}" (id 0) (at 0 0 0) (effects (font (size 1.27 1.27)) hide)))
 (global_label "~{CPU-RFSH}" (shape input) (at 31.75 78.74 180) (fields_autoplaced) (effects (font (size 1.016 1.016)) (justify right))
  (property "Intersheet References" "${INTERSHEET_REFS}" (id 0) (at 0 0 0) (effects (font (size 1.27 1.27)) hide)))
 (global_label "~{DMA-BAO2}" (shape input) (at 278.13 209.55 180) (fields_autoplaced) (effects (font (size 1.016 1.016)) (justify right))
  (property "Intersheet References" "${INTERSHEET_REFS}" (id 0) (at 0 0 0) (effects (font (size 1.27 1.27)) hide)))
 (global_label "~{FP-LATCH}" (shape input) (at 233.68 66.04 180) (fields_autoplaced) (effects (font (size 1.016 1.016)) (justify right))
  (property "Intersheet References" "${INTERSHEET_REFS}" (id 0) (at 0 0 0) (effects (font (size 1.27 1.27)) hide)))
 (global_label "~{DREQ1}" (shape input) (at 278.13 191.77 180) (fields_autoplaced) (effects (font (size 1.016 1.016)) (justify right))
  (property "Intersheet References" "${INTERSHEET_REFS}" (id 0) (at 0 0 0) (effects (font (size 1.27 1.27)) hide)))
 (global_label "~{CPU-WR}" (shape input) (at 233.68 68.58 180) (fields_autoplaced) (effects (font (size 1.016 1.016)) (justify right))
  (property "Intersheet References" "${INTERSHEET_REFS}" (id 0) (at 0 0 0) (effects (font (size 1.27 1.27)) hide)))
 (global_label "CPU-A0" (shape input) (at 33.02 213.36 180) (fields_autoplaced) (effects (font (size 1.016 1.016)) (justify right))
  (property "Intersheet References" "${INTERSHEET_REFS}" (id 0) (at 0 0 0) (effects (font (size 1.27 1.27)) hide)))
 (global_label "~{CPU-MREQ}" (shape input) (at 31.75 71.12 180) (fields_autoplaced) (effects (font (size 1.016 1.016)) (justify right))
  (property "Intersheet References" "${INTERSHEET_REFS}" (id 0) (at 0 0 0) (effects (font (size 1.27 1.27)) hide)))
 (global_label "~{DMA-INT-PULSE2}" (shape input) (at 33.02 228.6 180) (fields_autoplaced) (effects (font (size 1.016 1.016)) (justify right))
  (property "Intersheet References" "${INTERSHEET_REFS}" (id 0) (at 0 0 0) (effects (font (size 1.27 1.27)) hide)))
 (global_label "CPU-A1" (shape input) (at 33.02 215.9 180) (fields_autoplaced) (effects (font (size 1.016 1.016)) (justify right))
  (property "Intersheet References" "${INTERSHEET_REFS}" (id 0) (at 0 0 0) (effects (font (size 1.27 1.27)) hide)))
 (global_label "READY" (shape output) (at 72.39 60.96 0) (fields_autoplaced) (effects (font (size 1.016 1.016)) (justify left))
  (property "Intersheet References" "${INTERSHEET_REFS}" (id 0) (at 0 0 0) (effects (font (size 1.27 1.27)) hide)))
 (global_label "~{CPU-RESET}" (shape input) (at 278.13 204.47 180) (fields_autoplaced) (effects (font (size 1.016 1.016)) (justify right))
  (property "Intersheet References" "${INTERSHEET_REFS}" (id 0) (at 0 0 0) (effects (font (size 1.27 1.27)) hide)))
 (global_label "DATA-XFER" (shape output) (at 90.17 220.98 0) (fields_autoplaced) (effects (font (size 1.016 1.016)) (justify left))
  (property "Intersheet References" "${INTERSHEET_REFS}" (id 0) (at 0 0 0) (effects (font (size 1.27 1.27)) hide)))
 (global_label "WS-IORD" (shape input) (at 31.75 63.5 180) (fields_autoplaced) (effects (font (size 1.016 1.016)) (justify right))
  (property "Intersheet References" "${INTERSHEET_REFS}" (id 0) (at 0 0 0) (effects (font (size 1.27 1.27)) hide)))
 (global_label "RDY-Q1" (shape input) (at 278.13 194.31 180) (fields_autoplaced) (effects (font (size 1.016 1.016)) (justify right))
  (property "Intersheet References" "${INTERSHEET_REFS}" (id 0) (at 0 0 0) (effects (font (size 1.27 1.27)) hide)))
 (global_label "~{CPU-BUSACK}" (shape input) (at 33.02 218.44 180) (fields_autoplaced) (effects (font (size 1.016 1.016)) (justify right))
  (property "Intersheet References" "${INTERSHEET_REFS}" (id 0) (at 0 0 0) (effects (font (size 1.27 1.27)) hide)))
 (global_label "~{WAIT-EN}" (shape output) (at 52.07 120.65 0) (fields_autoplaced) (effects (font (size 1.016 1.016)) (justify left))
  (property "Intersheet References" "${INTERSHEET_REFS}" (id 0) (at 60.4607 120.5865 0) (effects (font (size 1.016 1.016)) (justify left) hide)))
 (global_label "~{DREQ0}" (shape input) (at 278.13 186.69 180) (fields_autoplaced) (effects (font (size 1.016 1.016)) (justify right))
  (property "Intersheet References" "${INTERSHEET_REFS}" (id 0) (at 0 0 0) (effects (font (size 1.27 1.27)) hide)))
 (global_label "CPU-A3" (shape input) (at 33.02 233.68 180) (fields_autoplaced) (effects (font (size 1.016 1.016)) (justify right))
  (property "Intersheet References" "${INTERSHEET_REFS}" (id 0) (at 0 0 0) (effects (font (size 1.27 1.27)) hide)))
 (global_label "IO-SEL" (shape output) (at 90.17 223.52 0) (fields_autoplaced) (effects (font (size 1.016 1.016)) (justify left))
  (property "Intersheet References" "${INTERSHEET_REFS}" (id 0) (at 0 0 0) (effects (font (size 1.27 1.27)) hide)))
 (global_label "~{IM2-IEO}" (shape output) (at 300.99 55.88 0) (fields_autoplaced) (effects (font (size 1.016 1.016)) (justify left))
  (property "Intersheet References" "${INTERSHEET_REFS}" (id 0) (at 0 0 0) (effects (font (size 1.27 1.27)) hide)))
 (global_label "~{DMA-CS1}" (shape output) (at 90.17 213.36 0) (fields_autoplaced) (effects (font (size 1.016 1.016)) (justify left))
  (property "Intersheet References" "${INTERSHEET_REFS}" (id 0) (at 0 0 0) (effects (font (size 1.27 1.27)) hide)))
 (global_label "~{CPU-WR}" (shape input) (at 278.13 196.85 180) (fields_autoplaced) (effects (font (size 1.016 1.016)) (justify right))
  (property "Intersheet References" "${INTERSHEET_REFS}" (id 0) (at 0 0 0) (effects (font (size 1.27 1.27)) hide)))
 (global_label "~{DMA-RESET2}" (shape output) (at 320.04 194.31 0) (fields_autoplaced) (effects (font (size 1.016 1.016)) (justify left))
  (property "Intersheet References" "${INTERSHEET_REFS}" (id 0) (at 0 0 0) (effects (font (size 1.27 1.27)) hide)))
 (global_label "~{DMA-CS2}" (shape output) (at 90.17 215.9 0) (fields_autoplaced) (effects (font (size 1.016 1.016)) (justify left))
  (property "Intersheet References" "${INTERSHEET_REFS}" (id 0) (at 0 0 0) (effects (font (size 1.27 1.27)) hide)))
 (global_label "~{CPU-RD}" (shape input) (at 233.68 48.26 180) (fields_autoplaced) (effects (font (size 1.016 1.016)) (justify right))
  (property "Intersheet References" "${INTERSHEET_REFS}" (id 0) (at 0 0 0) (effects (font (size 1.27 1.27)) hide)))
 (global_label "~{CE-DMA-RDY}" (shape output) (at 90.17 210.82 0) (fields_autoplaced) (effects (font (size 1.016 1.016)) (justify left))
  (property "Intersheet References" "${INTERSHEET_REFS}" (id 0) (at 0 0 0) (effects (font (size 1.27 1.27)) hide)))
 (global_label "~{CPU-WAIT}" (shape input) (at 33.02 220.98 180) (fields_autoplaced) (effects (font (size 1.016 1.016)) (justify right))
  (property "Intersheet References" "${INTERSHEET_REFS}" (id 0) (at 0 0 0) (effects (font (size 1.27 1.27)) hide)))
 (global_label "IO-SEL" (shape input) (at 233.68 50.8 180) (fields_autoplaced) (effects (font (size 1.016 1.016)) (justify right))
  (property "Intersheet References" "${INTERSHEET_REFS}" (id 0) (at 0 0 0) (effects (font (size 1.27 1.27)) hide)))
 (global_label "WS-IOWR" (shape input) (at 31.75 68.58 180) (fields_autoplaced) (effects (font (size 1.016 1.016)) (justify right))
  (property "Intersheet References" "${INTERSHEET_REFS}" (id 0) (at 0 0 0) (effects (font (size 1.27 1.27)) hide)))
 (global_label "~{CPU-IORQ}" (shape input) (at 233.68 55.88 180) (fields_autoplaced) (effects (font (size 1.016 1.016)) (justify right))
  (property "Intersheet References" "${INTERSHEET_REFS}" (id 0) (at 0 0 0) (effects (font (size 1.27 1.27)) hide)))
 (global_label "FP-LATCH-WR" (shape output) (at 300.99 53.34 0) (fields_autoplaced) (effects (font (size 1.016 1.016)) (justify left))
  (property "Intersheet References" "${INTERSHEET_REFS}" (id 0) (at 313.9769 53.2765 0) (effects (font (size 1.016 1.016)) (justify left) hide)))
 (global_label "~{DMA-IEO2}" (shape input) (at 233.68 63.5 180) (fields_autoplaced) (effects (font (size 1.016 1.016)) (justify right))
  (property "Intersheet References" "${INTERSHEET_REFS}" (id 0) (at 0 0 0) (effects (font (size 1.27 1.27)) hide)))
 (global_label "~{FP-LATCH-RD}" (shape output) (at 300.99 50.8 0) (fields_autoplaced) (effects (font (size 1.016 1.016)) (justify left))
  (property "Intersheet References" "${INTERSHEET_REFS}" (id 0) (at 0 0 0) (effects (font (size 1.27 1.27)) hide)))
 (global_label "DATA-DIR" (shape output) (at 300.99 45.72 0) (fields_autoplaced) (effects (font (size 1.016 1.016)) (justify left))
  (property "Intersheet References" "${INTERSHEET_REFS}" (id 0) (at 0 0 0) (effects (font (size 1.27 1.27)) hide)))
 (global_label "DMA-RDY1" (shape output) (at 320.04 184.15 0) (fields_autoplaced) (effects (font (size 1.016 1.016)) (justify left))
  (property "Intersheet References" "${INTERSHEET_REFS}" (id 0) (at 0 0 0) (effects (font (size 1.27 1.27)) hide)))
 (global_label "~{USR-RESET1}" (shape input) (at 278.13 201.93 180) (fields_autoplaced) (effects (font (size 1.016 1.016)) (justify right))
  (property "Intersheet References" "${INTERSHEET_REFS}" (id 0) (at 0 0 0) (effects (font (size 1.27 1.27)) hide)))
 (global_label "~{MR}" (shape output) (at 72.39 58.42 0) (fields_autoplaced) (effects (font (size 1.016 1.016)) (justify left))
  (property "Intersheet References" "${INTERSHEET_REFS}" (id 0) (at 0 0 0) (effects (font (size 1.27 1.27)) hide)))
 (global_label "~{CPU-M1}" (shape input) (at 233.68 53.34 180) (fields_autoplaced) (effects (font (size 1.016 1.016)) (justify right))
  (property "Intersheet References" "${INTERSHEET_REFS}" (id 0) (at 0 0 0) (effects (font (size 1.27 1.27)) hide)))
 (global_label "~{CPU-IORQ}" (shape input) (at 31.75 76.2 180) (fields_autoplaced) (effects (font (size 1.016 1.016)) (justify right))
  (property "Intersheet References" "${INTERSHEET_REFS}" (id 0) (at 0 0 0) (effects (font (size 1.27 1.27)) hide)))
 (global_label "~{IM2-EN}" (shape output) (at 300.99 48.26 0) (fields_autoplaced) (effects (font (size 1.016 1.016)) (justify left))
  (property "Intersheet References" "${INTERSHEET_REFS}" (id 0) (at 0 0 0) (effects (font (size 1.27 1.27)) hide)))
 (global_label "DMA-RDY2" (shape output) (at 320.04 186.69 0) (fields_autoplaced) (effects (font (size 1.016 1.016)) (justify left))
  (property "Intersheet References" "${INTERSHEET_REFS}" (id 0) (at 0 0 0) (effects (font (size 1.27 1.27)) hide)))
 (global_label "WS-MEMRD" (shape input) (at 31.75 60.96 180) (fields_autoplaced) (effects (font (size 1.016 1.016)) (justify right))
  (property "Intersheet References" "${INTERSHEET_REFS}" (id 0) (at 0 0 0) (effects (font (size 1.27 1.27)) hide)))

 (symbol (lib_id "74xx:74LS07") (at 38.1 120.65 0) (unit 6) (in_bom yes) (on_board yes)
  (property "Reference" "U4" (id 0) (at 36.83 119.38 0))
  (property "Value" "74LS07" (id 1) (at 36.83 121.92 0))
  (property "Footprint" "Package_DIP:DIP-14_W7.62mm" (id 2) (at 38.1 120.65 0) (effects (font (size 1.27 1.27)) hide))
  (property "Datasheet" "www.ti.com/lit/ds/symlink/sn74ls07.pdf" (id 3) (at 38.1 120.65 0) (effects (font (size 1.27 1.27)) hide)) (pin "1") (pin "2") (pin "3") (pin "4") (pin "5") (pin "6") (pin "8") (pin "9") (pin "10") (pin "11") (pin "12") (pin "13") (pin "14") (pin "7"))

 (symbol (lib_id "Device:R") (at 48.26 109.22 180) (unit 1) (in_bom yes) (on_board yes)
  (property "Reference" "R6" (id 0) (at 46.228 109.22 90))
  (property "Value" "220" (id 1) (at 48.26 109.22 90))
  (property "Footprint" "Resistor_THT:R_Axial_DIN0207_L6.3mm_D2.5mm_P7.62mm_Horizontal" (id 2) (at 50.038 109.22 90) (effects (font (size 1.27 1.27)) hide))
  (property "Datasheet" "~" (id 3) (at 48.26 109.22 0) (effects (font (size 1.27 1.27)) hide)) (pin "1") (pin "2"))

 (symbol (lib_id "Device:LED") (at 48.26 116.84 90) (unit 1) (in_bom yes) (on_board yes)
  (property "Reference" "D5" (id 0) (at 45.72 116.84 0))
  (property "Value" "LED" (id 1) (at 50.8 116.84 0))
  (property "Footprint" "LED_THT:LED_D3.0mm_Horizontal_O3.81mm_Z2.0mm" (id 2) (at 48.26 116.84 0) (effects (font (size 1.27 1.27)) hide))
  (property "Datasheet" "~" (id 3) (at 48.26 116.84 0) (effects (font (size 1.27 1.27)) hide)) (pin "1") (pin "2"))

 (symbol (lib_id "power:VCC") (at 48.26 105.41 0) (unit 1) (in_bom yes) (on_board yes)
  (property "Reference" "#PWR0155" (id 0) (at 48.26 109.22 0) (effects (font (size 1.27 1.27)) hide))
  (property "Value" "VCC" (id 1) (at 48.641 101.0158 0))
  (property "Footprint" "" (id 2) (at 48.26 105.41 0) (effects (font (size 1.27 1.27)) hide))
  (property "Datasheet" "" (id 3) (at 48.26 105.41 0) (effects (font (size 1.27 1.27)) hide)) (pin "1"))

 (symbol (lib_id "Logic_Programmable:GAL16V8") (at 48.26 71.12 0) (unit 1) (in_bom yes) (on_board yes)
  (property "Reference" "U35" (id 0) (at 52.07 53.34 0))
  (property "Value" "GAL16V8" (id 1) (at 41.91 53.34 0))
  (property "Footprint" "Package_DIP:DIP-20_W7.62mm" (id 2) (at 48.26 71.12 0) (effects (font (size 1.27 1.27)) hide))
  (property "Datasheet" "" (id 3) (at 48.26 71.12 0) (effects (font (size 1.27 1.27)) hide)) (pin "10") (pin "20") (pin "1") (pin "11") (pin "12") (pin "13") (pin "14") (pin "15") (pin "16") (pin "17") (pin "18") (pin "19") (pin "2") (pin "3") (pin "4") (pin "5") (pin "6") (pin "7") (pin "8") (pin "9"))

 (symbol (lib_id "power:VCC") (at 48.26 53.34 0) (unit 1) (in_bom yes) (on_board yes)
  (property "Reference" "#PWR0104" (id 0) (at 48.26 57.15 0) (effects (font (size 1.27 1.27)) hide))
  (property "Value" "VCC" (id 1) (at 48.641 48.9458 0))
  (property "Footprint" "" (id 2) (at 48.26 53.34 0) (effects (font (size 1.27 1.27)) hide))
  (property "Datasheet" "" (id 3) (at 48.26 53.34 0) (effects (font (size 1.27 1.27)) hide)) (pin "1"))

 (symbol (lib_id "power:GND") (at 48.26 88.9 0) (unit 1) (in_bom yes) (on_board yes)
  (property "Reference" "#PWR0109" (id 0) (at 48.26 95.25 0) (effects (font (size 1.27 1.27)) hide))
  (property "Value" "GND" (id 1) (at 48.387 93.2942 0))
  (property "Footprint" "" (id 2) (at 48.26 88.9 0) (effects (font (size 1.27 1.27)) hide))
  (property "Datasheet" "" (id 3) (at 48.26 88.9 0) (effects (font (size 1.27 1.27)) hide)) (pin "1"))

 (symbol (lib_id "gal22v10:GAL22V10") (at 270.51 60.96 0) (unit 1) (in_bom yes) (on_board yes)
  (property "Reference" "U34" (id 0) (at 274.32 40.64 0))
  (property "Value" "GAL22V10" (id 1) (at 264.16 40.64 0))
  (property "Footprint" "Package_DIP:DIP-24_W7.62mm" (id 2) (at 270.51 60.96 0) (effects (font (size 1.27 1.27)) hide))
  (property "Datasheet" "" (id 3) (at 270.51 60.96 0) (effects (font (size 1.27 1.27)) hide)) (pin "1") (pin "10") (pin "11") (pin "12") (pin "13") (pin "14") (pin "15") (pin "16") (pin "17") (pin "18") (pin "19") (pin "2") (pin "20") (pin "21") (pin "22") (pin "23") (pin "24") (pin "3") (pin "4") (pin "5") (pin "6") (pin "7") (pin "8") (pin "9"))

 (symbol (lib_id "power:VCC") (at 270.51 43.18 0) (unit 1) (in_bom yes) (on_board yes)
  (property "Reference" "#PWR0111" (id 0) (at 270.51 46.99 0) (effects (font (size 1.27 1.27)) hide))
  (property "Value" "VCC" (id 1) (at 270.891 38.7858 0))
  (property "Footprint" "" (id 2) (at 270.51 43.18 0) (effects (font (size 1.27 1.27)) hide))
  (property "Datasheet" "" (id 3) (at 270.51 43.18 0) (effects (font (size 1.27 1.27)) hide)) (pin "1"))

 (symbol (lib_id "power:GND") (at 270.51 78.74 0) (unit 1) (in_bom yes) (on_board yes)
  (property "Reference" "#PWR0112" (id 0) (at 270.51 85.09 0) (effects (font (size 1.27 1.27)) hide))
  (property "Value" "GND" (id 1) (at 270.637 83.1342 0))
  (property "Footprint" "" (id 2) (at 270.51 78.74 0) (effects (font (size 1.27 1.27)) hide))
  (property "Datasheet" "" (id 3) (at 270.51 78.74 0) (effects (font (size 1.27 1.27)) hide)) (pin "1"))

 (symbol (lib_id "gal22v10:GAL22V10") (at 62.23 223.52 0) (unit 1) (in_bom yes) (on_board yes)
  (property "Reference" "U36" (id 0) (at 66.04 203.2 0))
  (property "Value" "GAL22V10" (id 1) (at 54.61 203.2 0))
  (property "Footprint" "Package_DIP:DIP-24_W7.62mm" (id 2) (at 62.23 223.52 0) (effects (font (size 1.27 1.27)) hide))
  (property "Datasheet" "" (id 3) (at 62.23 223.52 0) (effects (font (size 1.27 1.27)) hide)) (pin "1") (pin "10") (pin "11") (pin "12") (pin "13") (pin "14") (pin "15") (pin "16") (pin "17") (pin "18") (pin "19") (pin "2") (pin "20") (pin "21") (pin "22") (pin "23") (pin "24") (pin "3") (pin "4") (pin "5") (pin "6") (pin "7") (pin "8") (pin "9"))

 (symbol (lib_id "power:VCC") (at 62.23 205.74 0) (unit 1) (in_bom yes) (on_board yes)
  (property "Reference" "#PWR0119" (id 0) (at 62.23 209.55 0) (effects (font (size 1.27 1.27)) hide))
  (property "Value" "VCC" (id 1) (at 62.611 201.3458 0))
  (property "Footprint" "" (id 2) (at 62.23 205.74 0) (effects (font (size 1.27 1.27)) hide))
  (property "Datasheet" "" (id 3) (at 62.23 205.74 0) (effects (font (size 1.27 1.27)) hide)) (pin "1"))

 (symbol (lib_id "power:GND") (at 62.23 241.3 0) (unit 1) (in_bom yes) (on_board yes)
  (property "Reference" "#PWR0120" (id 0) (at 62.23 247.65 0) (effects (font (size 1.27 1.27)) hide))
  (property "Value" "GND" (id 1) (at 62.357 245.6942 0))
  (property "Footprint" "" (id 2) (at 62.23 241.3 0) (effects (font (size 1.27 1.27)) hide))
  (property "Datasheet" "" (id 3) (at 62.23 241.3 0) (effects (font (size 1.27 1.27)) hide)) (pin "1"))

 (symbol (lib_id "gal22v10:GAL22V10") (at 294.64 199.39 0) (unit 1) (in_bom yes) (on_board yes)
  (property "Reference" "U37" (id 0) (at 298.45 179.07 0))
  (property "Value" "GAL22V10" (id 1) (at 287.02 179.07 0))
  (property "Footprint" "Package_DIP:DIP-24_W7.62mm" (id 2) (at 294.64 199.39 0) (effects (font (size 1.27 1.27)) hide))
  (property "Datasheet" "" (id 3) (at 294.64 199.39 0) (effects (font (size 1.27 1.27)) hide)) (pin "1") (pin "10") (pin "11") (pin "12") (pin "13") (pin "14") (pin "15") (pin "16") (pin "17") (pin "18") (pin "19") (pin "2") (pin "20") (pin "21") (pin "22") (pin "23") (pin "24") (pin "3") (pin "4") (pin "5") (pin "6") (pin "7") (pin "8") (pin "9"))

 (symbol (lib_id "power:VCC") (at 294.64 181.61 0) (unit 1) (in_bom yes) (on_board yes)
  (property "Reference" "#PWR0121" (id 0) (at 294.64 185.42 0) (effects (font (size 1.27 1.27)) hide))
  (property "Value" "VCC" (id 1) (at 295.021 177.2158 0))
  (property "Footprint" "" (id 2) (at 294.64 181.61 0) (effects (font (size 1.27 1.27)) hide))
  (property "Datasheet" "" (id 3) (at 294.64 181.61 0) (effects (font (size 1.27 1.27)) hide)) (pin "1"))

 (symbol (lib_id "power:GND") (at 294.64 217.17 0) (unit 1) (in_bom yes) (on_board yes)
  (property "Reference" "#PWR0122" (id 0) (at 294.64 223.52 0) (effects (font (size 1.27 1.27)) hide))
  (property "Value" "GND" (id 1) (at 294.767 221.5642 0))
  (property "Footprint" "" (id 2) (at 294.64 217.17 0) (effects (font (size 1.27 1.27)) hide))
  (property "Datasheet" "" (id 3) (at 294.64 217.17 0) (effects (font (size 1.27 1.27)) hide)) (pin "1")))
